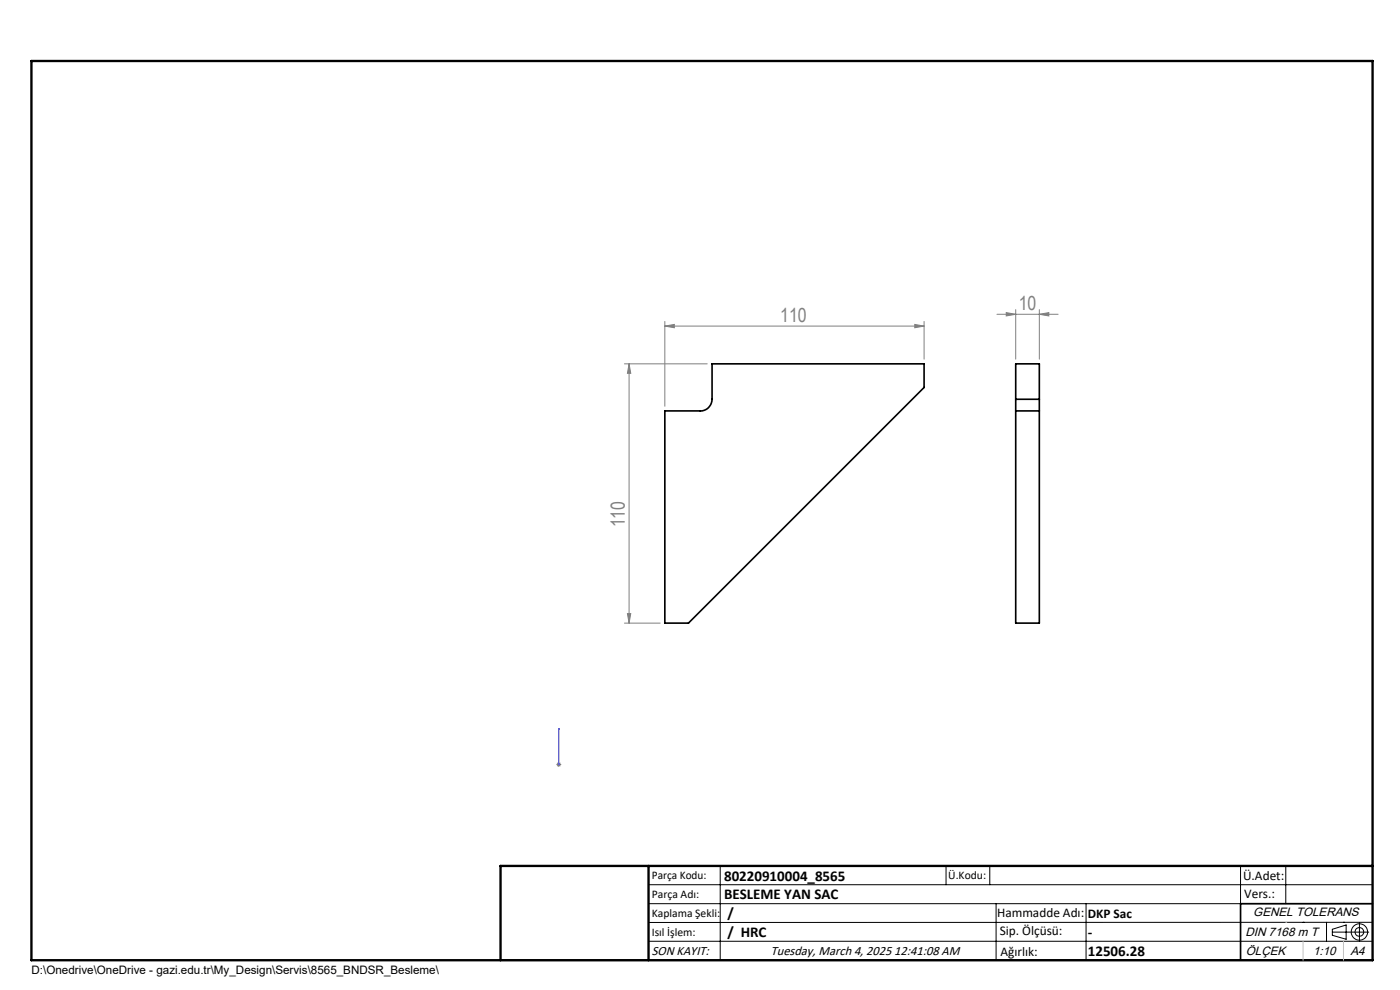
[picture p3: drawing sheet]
<svg xmlns="http://www.w3.org/2000/svg" width="297mm" height="210mm" viewBox="0 0 297 210" stroke-linecap="round" stroke-linejoin="round" font-family="sans-serif">
<path d="M141 87.2h7.6a2.47 2.47 0 0 0 2.5-2.5v-7.5h44.9v5l-50 50h-5zM215.5 84.7v2.5M215.5 87.2h5M215.5 84.7v-7.5h5v7.5M215.5 87.2v45h5v-45M215.5 84.7h5M220.5 84.7v2.5M291.2 191.7h-28v12M106.2 203.7h185" fill="none" stroke="#000" stroke-width=".35"/>
<g fill="none" stroke="#000" stroke-width=".21">
<path d="M137.6 187.7h153.6M137.6 191.7h153.6M137.6 199.7h153.6M152.8 183.7v20M200.7 183.7v4M210 183.7v4M211.3 191.7v12M230.4 191.7v12M263.2 183.7v20M272.8 183.7v8M276.4 195.6h.1M281.4 195.6v4.1"/>
<path d="M282.6 197.7h7.8M282.6 197.1l3-.9v3l-3-.8zM285 195.6h.1M288.4 195.8v3.8M291.2 195.6l-153.6 .1"/>
<circle cx="288.4" cy="197.7" r="1.74"/>
<circle cx="288.4" cy="197.7" r=".93"/>
</g>
<path d="M118.5 154.5v.4v-.4M118.5 154.5v7.7M118.5 162.1v.2zM118.5 162.2h.1" fill="none" stroke="#00f" stroke-width=".21"/>
<g fill="none" stroke="#808080" stroke-width=".21">
<path d="M132.5 77.2h17.5M133.5 77.2l.3 2h-.7zM133.5 77.2v55M141 69.2l2.1-.4v.7zM141 68.2v18M141 69.2h55M194.1 68.8l1.9 .4-1.9 .3zM196 68.2v8M211.5 66.7h13M213.5 66.3l2 .4-2 .3zM215.5 65.7v10.5M220.5 66.7l2-.4v.7z"/>
<path d="M220.5 65.7v10.5M132.5 132.2h7.6M133.1 130.2h.7l-.3 2zM118 162.2h1.1M118.2 161.8l.7 .7M118.5 161.7v1M118.9 161.8l-.7 .7"/>
</g>
<path d="M6.7 12.9h284.5v190.8h-284.5zM137.6 183.7v20M291.2 183.7h-185v20" fill="none" stroke="#000" stroke-width=".5"/>
<path d="M272.8 195.6h.1M276.4 199.7v4M285 199.7v4" fill="none" stroke="#c0c0c0" stroke-width=".21"/>
<path d="M118.5 162.1v.2zM118.5 154.5v.4z" fill="#00f"/>
<g fill="#808080">
<path d="M141 69.2l2.1-.4v.7zM194.1 68.8l1.9 .4-1.9 .3z"/>
<path d="M220.5 66.7l2-.4v.7zM213.5 66.3l2 .4-2 .3z"/>
<path d="M133.5 77.2l.3 2h-.7zM133.1 130.2h.7l-.3 2z"/>
</g>
<g font-size="4.1" fill="#808080">
<text x="216.1" y="65.7">10</text>
<text x="165.5" y="68.2">110</text>
<text x="132.5" y="111.9" transform="rotate(-90 132.5 111.9)">110</text>
</g>
<g font-size="3.2">
<text x="153.6" y="190.8">BESLEME YAN SAC</text>
<text x="153.6" y="186.8">80220910004_8565</text>
<text x="154.3" y="194.8">/</text>
<text x="154.3" y="198.8">/ HRC</text>
<text x="230.8" y="198.7">-</text>
<text x="230.8" y="202.8">12506.28</text>
</g>
<g font-size="2.8">
<text x="263.7" y="186.7">Ü.Adet:</text>
<text x="263.9" y="190.5">Vers.:</text>
<text x="211.5" y="194.5">Hammadde Adı:</text>
<text x="230.8" y="194.7">DKP Sac</text>
<text x="138.3" y="202.6">SON KAYIT:</text>
<text x="163.5" y="202.6">Tuesday, March 4, 2025 12:41:08 AM</text>
<text x="212.1" y="198.4">Sip. Ölçüsü:</text>
<text x="212.2" y="202.7">Ağırlık:</text>
</g>
<g font-size="2.6">
<text x="265.9" y="194.4">GENEL TOLERANS</text>
<text x="264.2" y="198.5">DIN 7168 m T</text>
<text x="264.3" y="202.6">ÖLÇEK</text>
<text x="278.5" y="202.6">1:10</text>
<text x="286.5" y="202.6">A4</text>
</g>
<g font-size="2.5">
<text x="138.3" y="186.4">Parça Kodu:</text>
<text x="138.3" y="190.5">Parça Adı:</text>
<text x="201.2" y="186.5">Ü.Kodu:</text>
<text x="138.3" y="194.5">Kaplama Şekli:</text>
<text x="138.3" y="198.6">Isıl İşlem:</text>
<text x="6.7" y="206.7">D:\Onedrive\OneDrive - gazi.edu.tr\My_Design\Servis\8565_BNDSR_Besleme\</text>
</g>
</svg>
